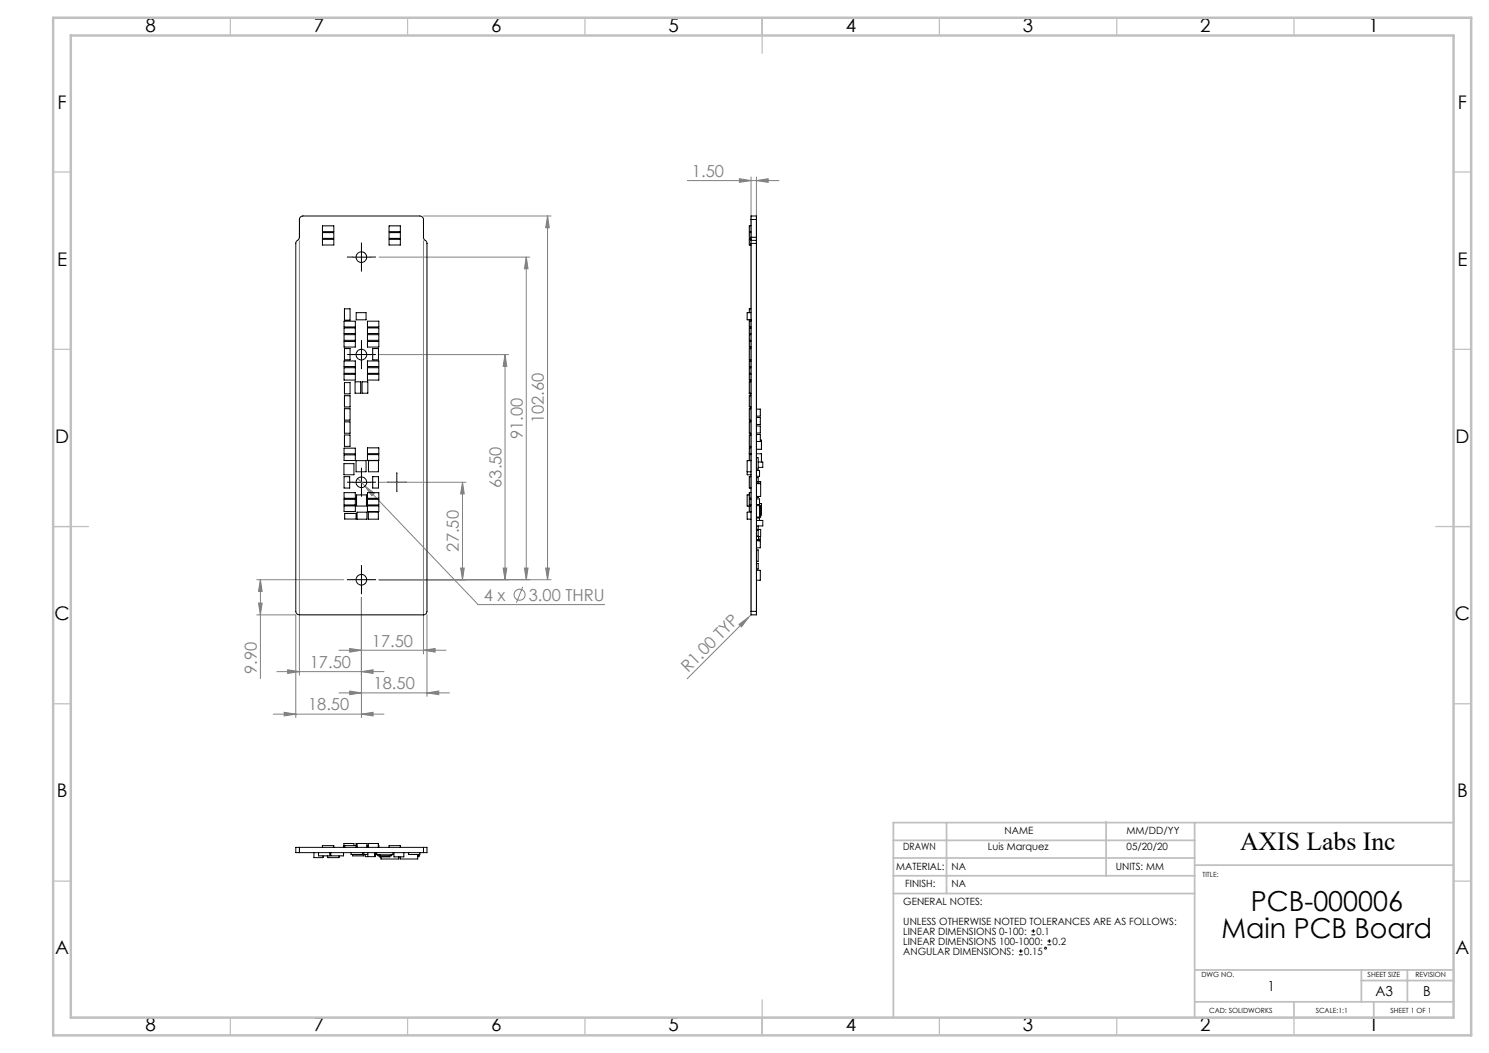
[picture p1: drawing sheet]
<svg xmlns="http://www.w3.org/2000/svg" width="420mm" height="297mm" viewBox="0 0 420 297" stroke-linecap="round" stroke-linejoin="round" font-family="sans-serif">
<g fill="none" stroke="#808080" stroke-width=".28">
<path d="M193.9 50.9h25.8M208.6 50.4l3.2 .5-3.2 .5zM211.8 49.9v122.5M213.4 50.9l3.3-.5v1zM213.4 49.9v83.6M84.5 67.9v122.5M106.9 72.5h42.5M119.5 67.9v116.5M119.5 60.9h35.9M148.4 72.5l.5 3.3h-1zM148.4 72.5v91M154.4 60.9l.5 3.3h-1z"/>
<path d="M154.4 60.9v102.6M106.9 100h36.5M142.5 100l.4 3.3h-1zM142.5 100v63.5M100.9 134.9l2.1 2.2M103 137.1l2.6 2-.7 .7zM103 137.1l31.9 33.4h35.6M106.9 136h24.5M130.5 136l.5 3.3h-1.1zM130.5 136v27.5M72.4 173.4h11v29M72.4 163.5h24.5"/>
<path d="M72.9 170.1h1l-.5 3.3zM73.4 163.5l.5 3.3h-1zM73.4 163.5v27.9M102 168.5v33.9M120.4 173.4v23M129.9 160.2h1.1l-.5 3.3zM141.9 160.2h1l-.4 3.3zM147.5 165.5l-1.8 4.5M147.9 160.2h1l-.5 3.3zM153.9 160.2h1l-.5 3.3zM155.4 163.5h-48.5M208.5 176.1l2.6-2-1.9 2.7z"/>
<path d="M211.8 173.4l-18 18M78.1 189.4h30.2M81.1 188.9l3.4 .5-3.4 .5zM95.6 195.4h31.2M95.6 183.4h30.2M98.6 194.9l3.4 .5-3.4 .5zM98.6 182.9l3.4 .5-3.4 .5zM102 189.4l3.2-.5v1zM119.5 183.4l3.2-.5v1zM120.4 195.4l3.4-.5v1zM77.1 201.4h31.2M80.2 200.9l3.2 .5-3.2 .5z"/>
<path d="M102 201.4l3.2-.5v1z"/>
<circle cx="146.6" cy="167.7" r="1.55"/>
</g>
<g fill="none" stroke="#000" stroke-width=".28">
<path d="M99.4 72.5h5M102 70v5M102 97.5v5M99.4 100h5M99.4 136h5M102 133.5v5M109.4 136h5M111.9 133.5v5M99.4 163.5h5M102 161v5M287.4 269.3h1.1M287.4 268.2h1.1"/>
<path d="M287.9 267.7v1.1M290.9 263.7h1.1M290.9 262.6h1.1M291.5 262.1v1M295.5 266.5h1M295.5 265.4h1M296 264.9v1.1"/>
<circle cx="294.9" cy="267.4" r=".26"/>
</g>
<g fill="none" stroke="#000" stroke-width=".28" stroke-dasharray="15.2 1.3 1.3 1.3">
<path d="M99.5 72.5h-1.5M102 70v-1.5M102 75v1.5M104.5 72.5h1.5M102 97.5v-1.5M99.5 100h-1.5M102 102.5v1.5M104.5 100h1.5M99.5 136h-1.5M102 133.5v-1.5M102 138.5v1.5M104.5 136h1.5"/>
<path d="M109.5 136h-.2M112 133.5v-.2M112 138.5v.2M114.5 136h.2M99.5 163.5h-1.5M102 161v-1.5M102 166v1.5M104.5 163.5h1.5"/>
</g>
<g fill="none" stroke="#c0c0c0" stroke-width=".35">
<path d="M65 5v5M115 5v5M165 5v5M215 5v10M265 5v5M315 5v5M365 5v5M15 48.5h5M410 48.5h5M15 98.5h5M410 98.5h5M15 148.5h10"/>
<path d="M405 148.5h10M15 198.5h5M410 198.5h5M15 248.5h5M410 248.5h5M65 287v5M115 287v5M165 287v5M215 282v10M265 287v5M315 287v5M365 287v5"/>
</g>
<g fill="none" stroke="#c0c0c0" stroke-width=".5">
<path d="M252 237h85M267 232v20M312 231.8v15.2M337 232v54.8M410 232h-158v55M252 252h85M252 247h85M252 242h85M337 244h73M337 273.6h73M384 273.6v9M384 276.6h26"/>
<path d="M397 273.6v9M337 282.6h73M365 282.6v4.4M387.5 282.8v4.2"/>
</g>
<path d="M15 5h400v287h-400zM20 10h390v277h-390z" fill="none" stroke="#c0c0c0" stroke-width=".7"/>
<g fill="#808080">
<path d="M208.5 176.1l2.6-2-1.9 2.7z"/>
<path d="M120.4 195.4l3.4-.5v1zM98.6 194.9l3.4 .5-3.4 .5zM119.5 183.4l3.2-.5v1zM98.6 182.9l3.4 .5-3.4 .5z"/>
<path d="M103 137.1l1.9 2.7 .7-.7zM80.2 200.9l3.2 .5-3.2 .5zM102 201.4l3.2-.5v1zM81.1 188.9l3.4 .5-3.4 .5zM102 189.4l3.2-.5v1zM208.6 50.4l3.2 .5-3.2 .5zM213.4 50.9l3.3-.5v1z"/>
<path d="M129.9 160.2h1.1l-.5 3.3zM130.5 136l.5 3.3h-1.1zM141.9 160.2h1l-.4 3.3zM142.5 100l.4 3.3h-1zM147.9 160.2h1l-.5 3.3zM148.4 72.5l.5 3.3h-1zM72.9 170.1h1l-.5 3.3zM73.4 163.5l.5 3.3h-1z"/>
<path d="M154.4 60.9l.5 3.3h-1zM153.9 160.2h1l-.5 3.3z"/>
</g>
<g fill="none" stroke="#000" stroke-width=".28">
<path d="M84.7 61.2l.7-.3h33a1.02 1.02 0 0 1 1.1 1v5.2l.9 1.4v103.9a.96 .96 0 0 1-.9 1h-35a1.02 1.02 0 0 1-1.1-1v-103.9l1-1.3 .1-5.5zM90.9 67.5h3.3v1.6h-3.3zM90.9 63.7h3.3v1.6h-3.3zM90.9 65.6h3.3v1.6h-3.3zM109.7 67.5h3.2v1.6h-3.2zM109.7 65.6h3.2v1.6h-3.2zM109.7 63.7h3.2v1.6h-3.2zM211.8 67.8v.8M211.8 66.9v.9M211.8 61.9v-1h1.6v1M211.8 67.5h-.5v1.6h.5M211.8 65.6h-.5v1.6h.5"/>
<path d="M211.8 63.7h-.5v1.6h.5M211.8 67.8h1.6M211.8 68.6h1.6M211.8 61.9v5M211.8 68.6v103.8M211.8 66.9h1.6M211.8 61.9h1.6M213.4 67.8v.8M213.4 66.9v.9M213.4 61.9v5M213.4 68.6v103.8M97 90.6h3.2v1.6h-3.2z"/>
<path d="M97 92.5h3.2v1.6h-3.2zM97 94.4h3.2v1.6h-3.2zM97 96.3h3.2v1.6h-3.2zM97.2 87.1h1.5v3.2h-1.5zM97.2 98.3h1.5v3.2h-1.5zM100.5 88.2h2.8v2h-2.8zM103.6 90.6h3.3v1.6h-3.3zM103.6 92.5h3.3v1.6h-3.3zM103.6 94.4h3.3v1.6h-3.3zM103.6 96.3h3.3v1.6h-3.3zM105.1 98.3h1.7v3.2h-1.7zM211.3 90.2l.5 .1"/>
<path d="M211.8 88.2h-1.1v2h1.1M211.8 98.3h-.5v3.2h.5M211.8 96.3h-.5v1.6h.5M211.8 94.4h-.5v1.6h.5M211.8 92.5h-.5v1.6h.5M211.8 87.1h-.5v1.1M211.8 90.6h-.5v1.6h.5M97 101.8h3.2v1.6h-3.2zM97 103.7h3.2v1.6h-3.2zM97 105.6h3.2v1.6h-3.2zM97.2 107.9h1.5v3.2h-1.5zM97.2 111.6h1.5v3.2h-1.5z"/>
<path d="M97.2 115.3h1.5v3.2h-1.5zM97.2 119h1.5v3.2h-1.5zM100.2 107.7h1.5v3.2h-1.5zM102.1 107.7h1.7v3.2h-1.7zM103.6 101.8h3.3v1.6h-3.3zM103.6 103.7h3.3v1.6h-3.3zM103.6 105.6h3.3v1.6h-3.3zM211.3 110.9h.5M211.8 115.3h-.5v3.2h.5M211.8 111.6h-.5v3.2h.5M211.8 107.7h-.5v3.4h.5M211.8 119h-.5v3.2h.5"/>
<path d="M211.8 105.6h-.5v1.6h.5M211.8 103.7h-.5v1.6h.5M211.8 101.8h-.5v1.6h.5M213.4 117.8h1.1v1.9h-1.1M213.4 115.4h1.1v2h-1.1M97 130.8h2.8v3.1h-2.8zM97 126.4h3.2v1.6h-3.2zM97 128.3h3.2v1.6h-3.2zM97 134.4h1.6v3.3h-1.6zM97 139h3.2v1.5h-3.2zM97.2 122.7h1.5v3.2h-1.5zM100.4 129.9h2.9v3.2h-2.9z"/>
<path d="M100.6 139.6h2.8v3.1h-2.8zM103.6 126.3h3.3v1.6h-3.3zM103.6 128.2h3.3v1.7h-3.3zM103.6 139h3.3v1.5h-3.3zM103.9 129.9h2.9v3.2h-2.9zM105.1 134.4h1.7v3.3h-1.7zM210.7 133.1h1.1M211.3 139.6h-.6v3.1h1.1M211.3 129.9h.5M211.3 127.9h.5M211.8 129.9h-1.1v4h1.1M211.8 139h-.5v1.5h.5"/>
<path d="M211.8 134.4h-.5v3.3h.5M211.8 128.2h-.5v1.7M211.8 126.3h-.5v1.7h.5M211.8 122.7h-.5v3.2h.5M213.4 135.8h1.2v.4h-1.2M213.4 128h1.4v2.3M213.4 129.1h.5v3.2h-.5M213.4 134.7h.5v1.1M213.4 132.7h.8v1.6h-.8M213.4 120.2h1.1v1.9h-1.1M213.4 122.6h1.1v1.9h-1.1M213.4 136.4h1.2v3.6h-1.2"/>
<path d="M213.9 136.2l-.5 .1M213.9 130.3h1.3v1.5h-1.3M214.5 124.1h.3v2.6h-1.4M97 140.8h3.2v1.6h-3.2zM97 142.7h3.2v1.6h-3.2zM97.2 144.8h3.2v1.6h-3.2zM100.7 144.5h2.8v1.9h-2.8zM103.6 142.7h3.3v1.6h-3.3zM103.6 140.8h3.3v1.6h-3.3zM103.9 144.5h2.8v1.9h-2.8zM211.3 142.7v1.6h.5M211.8 144.5h-1.1v1.9h1.1"/>
<path d="M211.8 140.8h-.5v1.6h.5M213.4 149.6h.5v1.6h-.5M213.4 155.1h.5v3.2h-.5M213.4 158.9h.5v1.6h-.5M213.4 142.6h.8v4.2M213.4 140.7h.8v1.6h-.8M213.4 152.2h.8v.3M213.4 152.5h1.1v2h-1.1M213.4 146.8h1.8v1.5h-1.8M213.4 149.3h1.2v2h-1.2M213.4 146.1h.8M213.9 140v.3h-.5"/>
<path d="M213.9 148.3v1M214 151.3v.9M214.2 142.7h.4v3.1h-1.2M214.2 142h.6v3.2h-.2M214.5 142.7v2.9h-.3M214.5 151.3v.8h-.5M211.8 172.4v1h1.6v-1M211.8 172.4h1.6M213.4 160.9h1.1v2.8h-1.1M84.5 239h-1.1v1.5h1.1M84.5 239v1.5M84.5 239h35"/>
<path d="M90.9 239v-.5h3.3v.5M97 238.5h3.4M97.2 238.5v.5M99.8 238.5v-.6h-2.8v1.1M100.4 239v-1.1h3.1v1.1M100.6 237.9v1.1M100.7 237.9v1.1M103.5 238.5h.4M103.6 238.5v.5M106.7 237.9v1.1M106.7 238.5l.2 .5M106.8 238.5v-.6h-2.9v1.1"/>
<path d="M109.7 239v-.5h3.2v.5M119.5 239h.9v1.5h-.9M119.5 239v1.5M84.5 240.5h35M88.5 240.5v1.4h2.6v-.5M89.9 240.5v.9h3.1v-.9M92.4 241.4v.5h3.2v-.5M93.3 240.5v.9h3.6v-.9M99 240.5v.5h3.2v-.5M102.6 241h1.2M102.6 240.5v.9h-3.2v-.4M103.8 240.5v1.1"/>
<path d="M105.7 240.5v1.1M105.7 241h.6M105.8 240.5v1.1h-2.8v-.6M106.3 240.5v.6h4.5v-.6M106.6 241.1v.3h3.7v-.3M107.1 241.1v.6h2.8v-.3M107.5 241.7v.6h4.9v-.6M111.1 240.5v1.2h2.8v-1.2M115.3 240.5v.5h3.1v-.5M117.8 241v1.3h-4.9v-.6M118.1 241.4v.2h-.3M118.3 241v.4h-.5"/>
<circle cx="101.9" cy="72.5" r="1.5"/>
<circle cx="101.9" cy="100" r="1.49"/>
<circle cx="101.9" cy="136" r="1.5"/>
<circle cx="101.9" cy="163.5" r="1.49"/>
</g>
<g font-size="7.8">
<text x="352.9" y="256.9">PCB-000006</text>
<text x="344.6" y="264.6">Main PCB Board</text>
</g>
<text font-size="7.3" x="349.8" y="239.7">AXIS Labs Inc</text>
<g font-size="5.3">
<text x="41" y="8.9">8</text>
<text x="88.5" y="8.9">7</text>
<text x="138.5" y="8.9">6</text>
<text x="188.5" y="8.9">5</text>
<text x="238.5" y="8.9">4</text>
<text x="288.5" y="8.9">3</text>
<text x="338.5" y="8.9">2</text>
<text x="386" y="8.9">1</text>
<text x="16.2" y="30.7">F</text>
<text x="411.2" y="30.7">F</text>
<text x="16.1" y="74.9">E</text>
<text x="411.1" y="74.9">E</text>
<text x="15.5" y="124.9">D</text>
<text x="410.5" y="124.9">D</text>
<text x="15.4" y="174.9">C</text>
<text x="410.4" y="174.9">C</text>
<text x="16" y="224.9">B</text>
<text x="411" y="224.9">B</text>
<text x="15.5" y="269.2">A</text>
<text x="410.5" y="269.2">A</text>
<text x="41" y="290.9">8</text>
<text x="88.5" y="290.9">7</text>
<text x="138.5" y="290.9">6</text>
<text x="188.5" y="290.9">5</text>
<text x="238.5" y="290.9">4</text>
<text x="288.5" y="290.9">3</text>
<text x="338.5" y="290.9">2</text>
<text x="386" y="290.9">1</text>
</g>
<g font-size="4.7" fill="#808080">
<text x="195.2" y="49.9">1.50</text>
<text x="153.4" y="119.3" transform="rotate(-90 153.4 119.3)">102.60</text>
<text x="147.4" y="123.8" transform="rotate(-90 147.4 123.8)">91.00</text>
<text x="141.4" y="137.6" transform="rotate(-90 141.4 137.6)">63.50</text>
<text x="129.4" y="155.6" transform="rotate(-90 129.4 155.6)">27.50</text>
<text x="136.5" y="169.4">4 x</text>
<text x="149.1" y="169.4">3.00 THRU</text>
<text x="104.9" y="182.4">17.50</text>
<text x="72.4" y="190.1" transform="rotate(-90 72.4 190.1)">9.90</text>
<text x="87.4" y="188.4">17.50</text>
<text x="194.1" y="189.9" transform="rotate(-45 194.1 189.9)">R1.00 TYP</text>
<text x="105.4" y="194.4">18.50</text>
<text x="86.9" y="200.4">18.50</text>
</g>
<g font-size="3.9">
<text x="357.6" y="279.6">1</text>
<text x="388" y="280.8">A3</text>
<text x="401.4" y="280.9">B</text>
</g>
<g font-size="2.8">
<text x="254.8" y="239.8">DRAWN</text>
<text x="278.6" y="239.8">Luis Marquez</text>
<text x="283.3" y="235.2">NAME</text>
<text x="317.8" y="235.2">MM/DD/YY</text>
<text x="317.8" y="239.8">05/20/20</text>
<text x="252.8" y="245.3">MATERIAL:</text>
<text x="268.4" y="245.3">NA</text>
<text x="314.7" y="245.4">UNITS: MM</text>
<text x="255.4" y="250.2">FINISH:</text>
<text x="268.4" y="250.2">NA</text>
<text x="254.8" y="255.2">GENERAL NOTES:</text>
<text x="254.8" y="260.8">UNLESS OTHERWISE NOTED TOLERANCES ARE AS FOLLOWS:</text>
<text x="254.8" y="263.6">LINEAR DIMENSIONS 0-100:</text>
<text x="292.4" y="263.6">0.1</text>
<text x="254.8" y="269.3">ANGULAR DIMENSIONS:</text>
<text x="254.8" y="266.5">LINEAR DIMENSIONS 100-1000:</text>
<text x="288.9" y="269.3">0.15</text>
<text x="296.9" y="266.5">0.2</text>
</g>
<g font-size="2">
<text x="339.2" y="247.5">TITLE:</text>
<text x="338.9" y="275.5">DWG NO.</text>
<text x="385.8" y="275.5">SHEET SIZE</text>
<text x="399.3" y="275.5">REVISION</text>
<text x="341" y="285.6">CAD: SOLIDWORKS</text>
<text x="371.1" y="285.6">SCALE:1:1</text>
<text x="392.2" y="285.6">SHEET 1 OF 1</text>
</g>
</svg>
